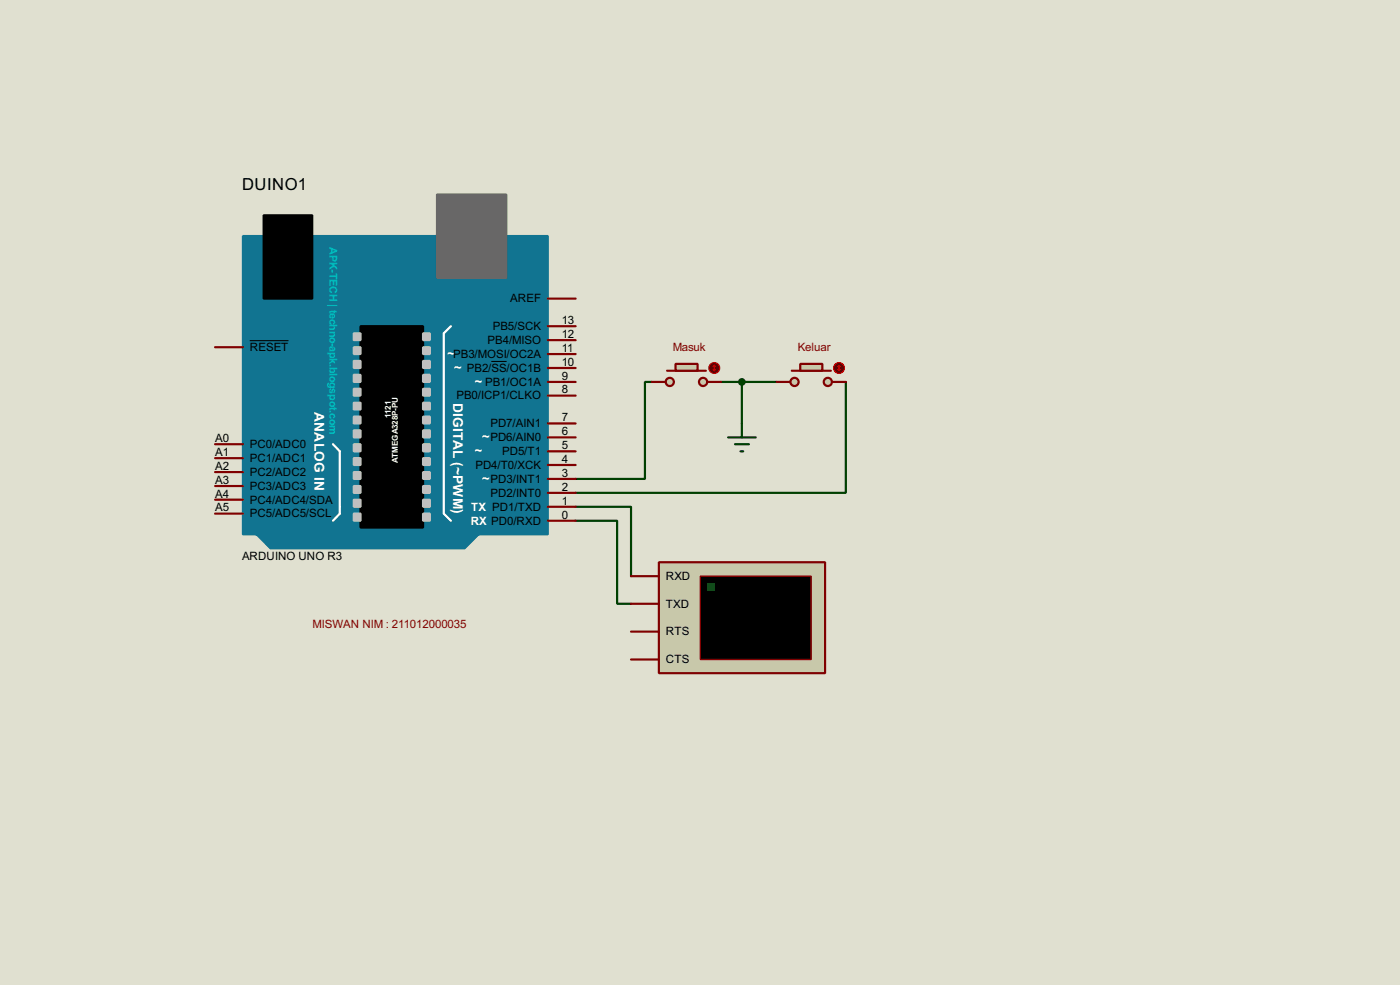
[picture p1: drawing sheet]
<svg xmlns="http://www.w3.org/2000/svg" width="256mm" height="180mm" viewBox="0 0 256 180" stroke-linecap="round" stroke-linejoin="round" font-family="sans-serif">
<path d="M0 0h256.5v180.3h-256.5z" fill="#e0e0d0"/>
<path d="M119.4 69.9h-1.2v17.8h-12.7M132.1 69.9h10.2M135.9 69.9v7.6M155 69.9v20.3h-49.5M105.5 92.8h10.1v12.7M105.5 95.3h7.6v15.2h2.5" fill="none" stroke="#004000" stroke-width=".4"/>
<path d="M47 97.8h40.7l-2.6 2.6h-35.5z" fill-rule="evenodd" fill="#117491" stroke="#117491" stroke-width=".4"/>
<path d="M44.5 43.2h55.9v54.6h-55.9z" fill="#117491" stroke="#117491" stroke-width=".4"/>
<path d="M80.1 35.6h12.7v15.3h-12.7z" fill="#686767" stroke="#686767" stroke-width=".4"/>
<path d="M48.3 39.4h8.9v15.3h-8.9zM66.1 59.7h11.4v36.9h-11.4z" fill="#000" stroke="#000" stroke-width=".4"/>
<path d="M82.6 59.7l-1.3 1.3v33l1.3 1.3M61 81.3l1.3 1.3v11.4l-1.3 1.3" fill="none" stroke="#fff" stroke-width=".4"/>
<g fill="#c0c0c0" stroke="#c0c0c0" stroke-width=".4">
<path d="M77.5 61h1.3v1.3h-1.3z"/>
<path d="M77.5 63.6h1.3v1.2h-1.3z"/>
<path d="M77.5 66.1h1.3v1.3h-1.3z"/>
<path d="M77.5 68.6h1.3v1.3h-1.3z"/>
<path d="M77.5 71.2h1.3v1.2h-1.3z"/>
<path d="M77.5 73.7h1.3v1.3h-1.3z"/>
<path d="M77.5 76.3h1.3v1.2h-1.3z"/>
<path d="M77.5 78.8h1.3v1.3h-1.3z"/>
<path d="M77.5 81.3h1.3v1.3h-1.3z"/>
<path d="M77.5 83.9h1.3v1.2h-1.3z"/>
<path d="M77.5 86.4h1.3v1.3h-1.3z"/>
<path d="M77.5 89h1.3v1.2h-1.3z"/>
<path d="M77.5 91.5h1.3v1.3h-1.3z"/>
<path d="M77.5 94h1.3v1.3h-1.3z"/>
<path d="M64.8 61h1.3v1.3h-1.3z"/>
<path d="M64.8 63.6h1.3v1.2h-1.3z"/>
<path d="M64.8 66.1h1.3v1.3h-1.3z"/>
<path d="M64.8 68.6h1.3v1.3h-1.3z"/>
<path d="M64.8 71.2h1.3v1.2h-1.3z"/>
<path d="M64.8 73.7h1.3v1.3h-1.3z"/>
<path d="M64.8 76.3h1.3v1.2h-1.3z"/>
<path d="M64.8 78.8h1.3v1.3h-1.3z"/>
<path d="M64.8 81.3h1.3v1.3h-1.3z"/>
<path d="M64.8 83.9h1.3v1.2h-1.3z"/>
<path d="M64.8 86.4h1.3v1.3h-1.3z"/>
<path d="M64.8 89h1.3v1.2h-1.3z"/>
<path d="M64.8 91.5h1.3v1.3h-1.3z"/>
<path d="M64.8 94h1.3v1.3h-1.3z"/>
</g>
<g fill="none" stroke="#800000" stroke-width=".4">
<path d="M100.4 59.7h5.1M100.4 54.7h5.1M39.4 63.6h5.1M100.4 77.5h5.1M100.4 72.4h5.1M100.4 69.9h5.1M100.4 67.4h5.1M100.4 64.8h5.1M100.4 62.3h5.1M39.4 94h5.1M39.4 91.5h5.1M39.4 89h5.1"/>
<path d="M39.4 86.4h5.1M39.4 83.9h5.1M39.4 81.3h5.1M100.4 95.3h5.1M100.4 92.8h5.1M100.4 90.2h5.1M100.4 87.7h5.1M100.4 85.1h5.1M100.4 82.6h5.1M100.4 80.1h5.1"/>
</g>
<path d="M45.8 62.4h7.1M90 66.2h2.8" fill="none" stroke="#000" stroke-width=".18"/>
<g fill="#c8c8aa" stroke="#800000" stroke-width=".4">
<circle cx="128.8" cy="69.9" r=".75"/>
<circle cx="122.7" cy="69.9" r=".75"/>
</g>
<path d="M122.2 67.9h7.1" fill="none" stroke="#800000" stroke-width=".4"/>
<path d="M123.8 66.6h4v1.3h-4z" fill="#c8c8aa" stroke="#800000" stroke-width=".4"/>
<path d="M119.4 69.9h2.6M129.6 69.9h2.5" fill="none" stroke="#800000" stroke-width=".4"/>
<circle cx="130.8" cy="67.4" r="1" fill="#400000" stroke="#f00" stroke-width=".2"/>
<path d="M130.6 67.6l.3 .3M130.9 66.9v1M130.9 66.9l-.3 .2M130.9 66.9l.2 .2M131.1 67.6l-.2 .3" fill="none" stroke="#f00" stroke-width=".2"/>
<g fill="#c8c8aa" stroke="#800000" stroke-width=".4">
<circle cx="151.6" cy="69.9" r=".75"/>
<circle cx="145.5" cy="69.9" r=".75"/>
</g>
<path d="M145.1 67.9h7.1" fill="none" stroke="#800000" stroke-width=".4"/>
<path d="M146.6 66.6h4.1v1.3h-4.1z" fill="#c8c8aa" stroke="#800000" stroke-width=".4"/>
<path d="M142.3 69.9h2.5M152.5 69.9h2.5" fill="none" stroke="#800000" stroke-width=".4"/>
<circle cx="153.7" cy="67.4" r="1" fill="#400000" stroke="#f00" stroke-width=".2"/>
<path d="M153.5 67.6l.2 .3M153.7 66.9v1M153.7 66.9l-.2 .2M153.7 66.9l.3 .2M154 67.6l-.3 .3" fill="none" stroke="#f00" stroke-width=".2"/>
<path d="M120.7 102.9h30.5v20.3h-30.5z" fill="#c8c8aa" stroke="#800000" stroke-width=".4"/>
<path d="M128.3 105.5h20.3v15.2h-20.3z" fill="#000" stroke="#800000" stroke-width=".25"/>
<path d="M129.6 106.7h1.3v1.3h-1.3z" fill="#0f0"/>
<path d="M115.6 105.5h5.1M115.6 115.6h5.1M115.6 110.5h5.1M115.6 120.7h5.1" fill="none" stroke="#800000" stroke-width=".4"/>
<path d="M135.9 77.5v2.6M133.4 80.1h5.1M134.7 81.3h2.5M135.7 82.6h.5" fill="none" stroke="#004000" stroke-width=".4"/>
<circle cx="135.9" cy="69.9" r=".5" fill="#004000" stroke="#004000" stroke-width=".4"/>
<text font-size="3.4" x="44.4" y="34.8">DUINO1</text>
<g font-size="2.8" fill="#fff">
<text x="57.6" y="75.4" transform="rotate(90 57.6 75.4)">ANALOG IN</text>
<text x="83" y="73.8" transform="rotate(90 83 73.8)">DIGITAL (~PWM)</text>
</g>
<g font-size="2.7" fill="#fff">
<text x="82" y="65.6">~</text>
<text x="83.2" y="68.1">~</text>
<text x="87" y="70.7">~</text>
<text x="87" y="83.4">~</text>
<text x="88.3" y="80.8">~</text>
<text x="88.3" y="88.4">~</text>
</g>
<g font-size="2.4">
<text x="93.5" y="55.4">AREF</text>
<text x="102.9" y="59.3">13</text>
<text x="45.8" y="64.2">RESET</text>
<text x="83" y="65.5">PB3/MOSI/OC2A</text>
<text x="89.3" y="63">PB4/MISO</text>
<text x="90.3" y="60.4">PB5/SCK</text>
<text x="102.9" y="64.4">11</text>
<text x="102.9" y="61.9">12</text>
<text x="85.5" y="68.1">PB2/SS/OC1B</text>
<text x="88.9" y="70.6">PB1/OC1A</text>
<text x="102.9" y="72">8</text>
<text x="102.9" y="69.5">9</text>
<text x="102.9" y="67">10</text>
<text x="83.6" y="73.1">PB0/ICP1/CLKO</text>
<text x="102.9" y="77.1">7</text>
<text x="39.4" y="83.5">A1</text>
<text x="39.4" y="80.9">A0</text>
<text x="45.8" y="82">PC0/ADC0</text>
<text x="89.8" y="80.8">PD6/AIN0</text>
<text x="89.8" y="78.2">PD7/AIN1</text>
<text x="92" y="83.3">PD5/T1</text>
<text x="102.9" y="82.2">5</text>
<text x="102.9" y="79.7">6</text>
<text x="39.4" y="88.5">A3</text>
<text x="39.4" y="86">A2</text>
<text x="45.8" y="89.6">PC3/ADC3</text>
<text x="45.8" y="87.1">PC2/ADC2</text>
<text x="45.8" y="84.6">PC1/ADC1</text>
<text x="87.1" y="85.8">PD4/T0/XCK</text>
<text x="89.9" y="88.4">PD3/INT1</text>
<text x="102.9" y="89.8">2</text>
<text x="102.9" y="87.3">3</text>
<text x="102.9" y="84.7">4</text>
<text x="39.4" y="93.6">A5</text>
<text x="39.4" y="91.1">A4</text>
<text x="45.8" y="94.7">PC5/ADC5/SCL</text>
<text x="45.8" y="92.2">PC4/ADC4/SDA</text>
<text x="89.9" y="90.9">PD2/INT0</text>
<text x="102.9" y="94.9">0</text>
<text x="102.9" y="92.4">1</text>
<text x="44.3" y="102.5">ARDUINO UNO R3</text>
<text x="122" y="106.2">RXD</text>
<text x="122" y="111.2">TXD</text>
<text x="122" y="116.3">RTS</text>
<text x="122" y="121.4">CTS</text>
</g>
<g font-size="2.4" fill="#800000">
<text x="123.2" y="64.2">Masuk</text>
<text x="146.1" y="64.2">Keluar</text>
<text x="57.2" y="115">MISWAN NIM : 211012000035</text>
</g>
<g font-size="2.4" fill="#fff">
<text x="86.3" y="93.5">TX PD1/TXD</text>
<text x="86.2" y="96">RX PD0/RXD</text>
</g>
<text font-size="2.2" fill="#00c0c0" x="60.4" y="45.2" transform="rotate(90 60.4 45.2)">APK-TECH | techno-apk.blogspot.com</text>
<g font-size="1.7" fill="#fff">
<text x="71.6" y="76.5" transform="rotate(-90 71.6 76.5)">1121</text>
<text x="72.8" y="84.8" transform="rotate(-90 72.8 84.8)">ATMEGA328P-PU</text>
</g>
</svg>
